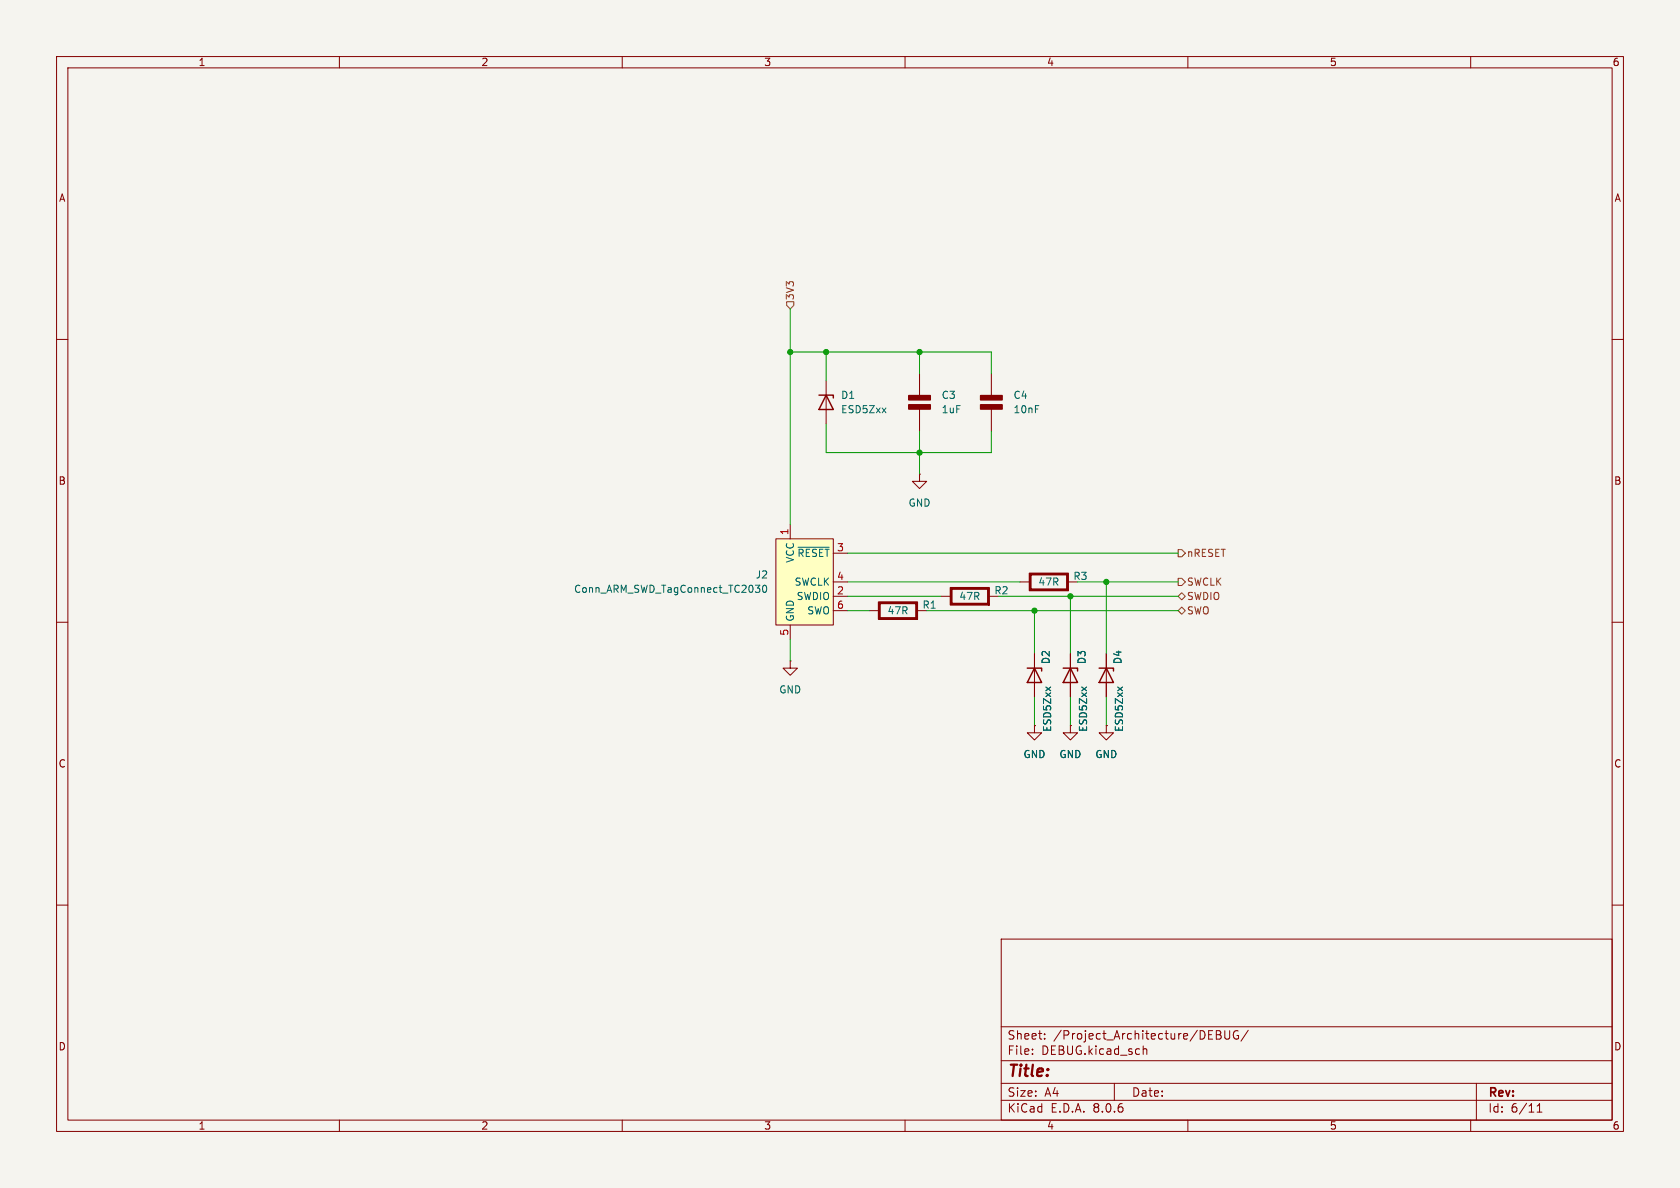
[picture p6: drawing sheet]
<svg xmlns="http://www.w3.org/2000/svg" width="297mm" height="210mm" viewBox="0 0 297 210" stroke-linecap="round" stroke-linejoin="round" font-family="sans-serif">
<path d="M0 0h297v210h-297z" fill="#f5f4ef" stroke="#f5f4ef" stroke-width=".18"/>
<g fill="none" stroke="#840000" stroke-width=".18">
<path d="M10 10h277v190h-277zM12 12h273v186h-273zM60 10v2M110 10v2M160 10v2M210 10v2M260 10v2M10 60h2M285 60h2M146 67.3v7.6M162.6 66v3.9M162.6 72.3v3.9"/>
<path d="M175.3 66v3.9M175.3 72.3v3.9M162.6 83.8v1.3h1.2l-1.2 1.3-1.3-1.3h1.3M162.6 83.8h.1M10 110h2M139.7 116.8v1.3h1.3l-1.3 1.3-1.3-1.3h1.3M139.7 116.8h.1M153.7 108h1.6M162.2 108h1.6M166.4 105.4h1.6M174.9 105.4h1.6M180.3 102.9h1.7"/>
<path d="M182.9 115.6v7.6M188.8 102.9h1.7M189.2 115.6v7.6M195.6 115.6v7.6M285 110h2M182.9 128.3v1.2h1.2l-1.2 1.3-1.3-1.3h1.3M182.9 128.3h.1M189.2 128.3v1.2h1.3l-1.3 1.3-1.2-1.3h1.2M189.2 128.3h.1M195.6 128.3v1.2h1.2l-1.2 1.3-1.3-1.3h1.3M195.6 128.3h.1M10 160h2"/>
<path d="M285 160h2M177 166h108v32h-108zM60 198v2M110 198v2M160 198v2M177 194.5h108M177 191.5h108M177 187.5h108M177 181.5h108M182.5 186.3v.1M182.5 185.5v.1M184.7 183.6v.1"/>
<path d="M184.7 182.8v.1M197 191.5v3M202.1 184.9v1.5M202.1 185.5l.2-.1 .4 .1v.9M210 198v2M215 182.2h.5l.2 .1 .1 .3-.3 .3a.4 .4 0 0 1 .4 .4 .4 .4 0 0 1-.3 .4h-.6zM215 182.9h.5M216.5 182.2v1.2l.3 .3 .4-.1 .2-.2v-1.2M218.9 182.3a.74 .74 0 0 0-.9 .5 .74 .74 0 0 0 .5 .9l.5-.1v-.5h-.3M220.7 182.1l-1.3 2M260 198v2M261 191.5v6.5"/>
<path d="M271.7 196.6h.9M271.7 195.5l.5-.4v1.5"/>
</g>
<path d="M144.8 69.9h2.5v.5M146 69.9l1.3 2.5h-2.5zM181.6 118.1h2.5v.5M182.9 118.1l1.2 2.6h-2.5zM188 118.1h2.5v.5M189.2 118.1l1.3 2.6h-2.5zM194.3 118.1h2.5v.5M195.6 118.1l1.2 2.6h-2.5z" fill="none" stroke="#840000" stroke-width=".25"/>
<g fill="#840000" stroke="#840000" stroke-width=".25">
<path d="M155.3 106.4h6.9v3.1l-.3-.3v-2.5h-6.3v2.5h6.3l.3 .3h-6.9z"/>
<path d="M160.7 71.6h3.8v.7h-3.8z"/>
<path d="M160.7 69.9h3.8v.8h-3.8z"/>
<path d="M173.4 71.6h3.8v.7h-3.8z"/>
<path d="M173.4 69.9h3.8v.8h-3.8z"/>
<path d="M182 101.3h6.8v3.1l-.2-.3v-2.5h-6.4v2.5h6.4l.2 .3h-6.8z"/>
<path d="M168 103.9h6.9v3l-.3-.2v-2.6h-6.3v2.6h6.3l.3 .2h-6.9z"/>
</g>
<path d="M137.2 95.3h10.1v15.2h-10.1z" fill="#ffffc2"/>
<g fill="none" stroke="#840000" stroke-width=".18">
<path d="M137.2 95.3h10.1v15.2h-10.1zM139.7 92.7v2.6M147.3 97.8h2.6M139.7 110.5v2.5M147.3 105.4h2.6M147.3 102.9h2.6M147.3 108h2.6M182.9 115.6v2.5M189.2 115.6v2.5M195.6 115.6v2.5M182.9 128.3h.1M182.9 120.7v2.5"/>
<path d="M189.2 128.3h.1M189.2 120.7v2.5M195.6 128.3h.1M195.6 120.7v2.5"/>
</g>
<path d="M141.1 96.7h5.5M133.5 103.4h.8l-.4 .5 .4 .2v.4l-.2 .2h-.4M134.9 103.6l.2-.2a.68 .68 0 0 1 .5 .7 .68 .68 0 0 1-.5 .6l-.2-.1-.1-.4z" fill="none" stroke="#006464" stroke-width=".18"/>
<path d="M139.1 53.3h1.2v.7l-.6 .6-.6-.6zM208.3 97.2h.6l.6 .6-.6 .6h-.6zM208.3 105.4l.6-.6 .6 .6-.6 .6zM208.3 102.2h.6l.6 .7-.6 .6h-.6zM208.9 107.3l.6 .7-.6 .6-.6-.6z" fill="none" stroke="#725600" stroke-width=".18"/>
<g fill="none" stroke="#009600" stroke-width=".18">
<path d="M139.7 54.6v38.1M139.7 62.2h35.6v3.8M146 62.2v5.1M146 74.9v5.1h29.3v-3.8M162.6 62.2v3.8M162.6 76.2v7.6M149.9 97.8h58.4M139.7 113v3.8M149.9 102.9h30.4M149.9 105.4h16.5M149.9 108h3.8M163.8 108h44.5"/>
<path d="M176.5 105.4h31.8M182.9 108v7.6M189.2 105.4v10.2M190.5 102.9h17.8M195.6 102.9v12.7M182.9 123.2v5.1M189.2 123.2v5.1M195.6 123.2v5.1"/>
</g>
<g fill="#009600" stroke="#009600" stroke-width=".18">
<circle cx="162.6" cy="80" r=".46"/>
<circle cx="146" cy="62.2" r=".46"/>
<circle cx="139.7" cy="62.2" r=".46"/>
<circle cx="162.6" cy="62.2" r=".46"/>
<circle cx="195.6" cy="102.9" r=".46"/>
<circle cx="182.9" cy="108" r=".46"/>
<circle cx="189.2" cy="105.4" r=".46"/>
</g>
<text font-size="2.8" fill="#840000" x="178" y="190.9">Title:</text>
<g font-size="2.1" fill="#840000">
<text x="178" y="184">Sheet:</text>
<text x="186.2" y="184">/Project_Architecture/DEBUG/</text>
<text x="178" y="186.7">File:</text>
<text x="184.1" y="186.7">DEBUG.kicad_sch</text>
<text x="178" y="196.9">KiCad</text>
<text x="178" y="194.1">Size:</text>
<text x="184.7" y="194.1">A4</text>
<text x="185.7" y="196.9">E.D.A.</text>
<text x="193.3" y="196.9">8.0.6</text>
<text x="200" y="194.1">Date:</text>
<text x="263" y="194.3">Rev:</text>
<text x="263" y="196.9">Id:</text>
<text x="267.1" y="196.9">6/11</text>
</g>
<g font-size="1.8" fill="#840000">
<text x="35" y="11.9">1</text>
<text x="85" y="11.9">2</text>
<text x="135" y="11.9">3</text>
<text x="185" y="11.9">4</text>
<text x="235" y="11.9">5</text>
<text x="285" y="11.9">6</text>
<text x="10.3" y="35.9">A</text>
<text x="285.3" y="35.9">A</text>
<text x="10.3" y="85.9">B</text>
<text x="285.3" y="85.9">B</text>
<text x="10.3" y="135.9">C</text>
<text x="285.3" y="135.9">C</text>
<text x="10.3" y="185.9">D</text>
<text x="285.3" y="185.9">D</text>
<text x="35" y="199.9">1</text>
<text x="85" y="199.9">2</text>
<text x="135" y="199.9">3</text>
<text x="185" y="199.9">4</text>
<text x="235" y="199.9">5</text>
<text x="285" y="199.9">6</text>
</g>
<g font-size="1.8" fill="#725600">
<text x="140.6" y="53.1" transform="rotate(-90 140.6 53.1)">3V3</text>
<text x="209.7" y="98.7">nRESET</text>
<text x="209.7" y="106.3">SWDIO</text>
<text x="209.7" y="103.7">SWCLK</text>
<text x="209.7" y="108.8">SWO</text>
</g>
<g font-size="1.8" fill="#006464">
<text x="148.6" y="70.7">D1</text>
<text x="166.4" y="70.7">C3</text>
<text x="179.1" y="70.7">C4</text>
<text x="148.6" y="73.3">ESD5Zxx</text>
<text x="166.4" y="73.3">1uF</text>
<text x="179.1" y="73.3">10nF</text>
<text x="160.5" y="89.8">GND</text>
<text x="140.6" y="99.6" transform="rotate(-90 140.6 99.6)">VCC</text>
<text x="140.9" y="98.7">~{RESET}</text>
<text x="101.4" y="105">Conn_ARM_SWD_TagConnect_TC2030</text>
<text x="133.5" y="102.5">J2</text>
<text x="140.4" y="103.7">SWCLK</text>
<text x="140.7" y="106.3">SWDIO</text>
<text x="163" y="107.8">R1</text>
<text x="169.5" y="106.3">47R</text>
<text x="175.7" y="105.3">R2</text>
<text x="183.5" y="103.7">47R</text>
<text x="189.7" y="102.7">R3</text>
<text x="140.6" y="110" transform="rotate(-90 140.6 110)">GND</text>
<text x="142.6" y="108.8">SWO</text>
<text x="156.8" y="108.8">47R</text>
<text x="185.8" y="117.5" transform="rotate(-90 185.8 117.5)">D2</text>
<text x="192.1" y="117.5" transform="rotate(-90 192.1 117.5)">D3</text>
<text x="198.5" y="117.5" transform="rotate(-90 198.5 117.5)">D4</text>
<text x="137.7" y="122.8">GND</text>
<text x="186" y="129.5" transform="rotate(-90 186 129.5)">ESD5Zxx</text>
<text x="192.4" y="129.5" transform="rotate(-90 192.4 129.5)">ESD5Zxx</text>
<text x="198.7" y="129.5" transform="rotate(-90 198.7 129.5)">ESD5Zxx</text>
<text x="180.8" y="134.2">GND</text>
<text x="187.2" y="134.2">GND</text>
<text x="193.5" y="134.2">GND</text>
</g>
<g font-size="1.8" fill="#a90000">
<text x="139.4" y="94.7" transform="rotate(-90 139.4 94.7)">1</text>
<text x="147.9" y="97.5">3</text>
<text x="147.9" y="105.2">2</text>
<text x="147.9" y="102.6">4</text>
<text x="147.9" y="107.7">6</text>
<text x="139.4" y="112.5" transform="rotate(-90 139.4 112.5)">5</text>
</g>
</svg>
